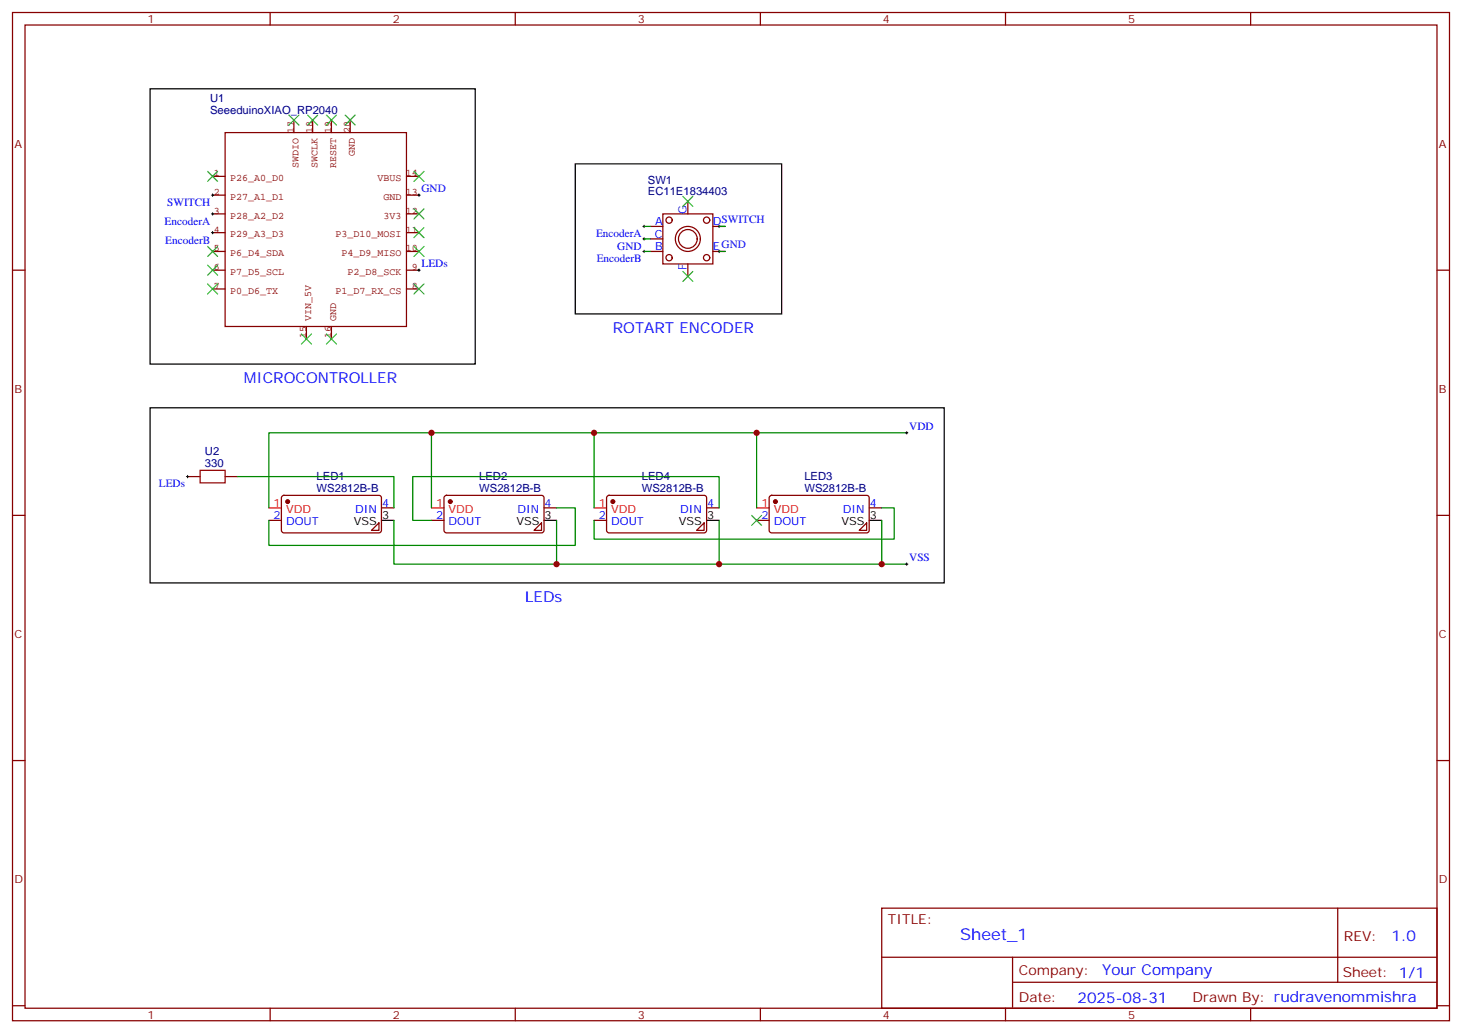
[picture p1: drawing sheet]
<svg xmlns="http://www.w3.org/2000/svg" width="412mm" height="292mm" viewBox="0 0 412 292" stroke-linecap="round" stroke-linejoin="round" font-family="sans-serif">
<g fill="none" stroke="#870000" stroke-width=".35">
<path d="M3.5 3.5h405.4v284.4h-405.4zM7.1 7.1h398.2v277.2h-398.2zM76.2 3.5v3.6M145.3 3.5v3.6M214.5 3.5v3.6M283.6 3.5v3.6M352.8 3.5v3.6M194 56.8v3.5M3.5 76.2h3.6M183.4 63.9h3.6M183.4 70.9h3.6M183.4 67.4h3.6"/>
<path d="M187 60.3h14.1v14.1h-14.1zM194 74.4v3.6M201.1 63.9h3.5M201.1 70.9h3.5M405.3 76.2h3.6M52.9 134.4h3.5M63.5 134.4h3.5M79.6 139.9l.5-.2 27.1 .1 .4 .6-.1 9.5-.6 .4-27.1-.1-.4-.6v-9.2zM125.5 139.9l.4-.2 27.1 .1 .5 .6-.1 9.5-.6 .4-27.1-.1-.5-.6v-9.2zM171.3 139.9l.5-.2 27.1 .1 .4 .6v9.5l-.7 .4-27.1-.1-.4-.6v-9.2zM217.2 139.9l.5-.2 27 .1 .5 .6-.1 9.5-.6 .4-27.1-.1-.4-.6v-9.2zM3.5 145.3h3.6"/>
<path d="M75.8 146.8h3.6M106.9 147.5v2.1h-2.1zM107.6 143.2h3.5M121.7 146.8h3.5M152.8 147.5v2.1h-2.2zM153.5 143.2h3.5M167.6 146.8h3.5M198.6 147.5v2.1h-2.1zM199.3 143.2h3.5M213.4 146.8h3.6M244.5 147.5v2.1h-2.1zM245.2 143.2h3.5"/>
<path d="M405.3 145.3h3.6M3.5 214.5h3.6M405.3 214.5h3.6M248.7 256.1h156.6v28.2h-156.6zM377.3 256.1v20.9M248.7 270h156.5M285.6 277h119.6M285.6 270v14.1M3.5 283.6h3.6M76.2 284.3v3.6M145.3 284.3v3.6M214.5 284.3v3.6"/>
<path d="M283.6 284.3v3.6M352.8 284.3v3.6M405.3 283.6h3.6"/>
<circle cx="188.7" cy="62.1" r=".88"/>
<circle cx="188.7" cy="72.7" r=".88"/>
<circle cx="194" cy="67.4" r="3.5"/>
<circle cx="194" cy="67.4" r="2.65"/>
<circle cx="199.3" cy="72.7" r=".88"/>
<circle cx="199.3" cy="62.1" r=".88"/>
</g>
<g fill="none" stroke="#850000" stroke-width=".35">
<path d="M63.5 37.4h51.2v54.7h-51.2zM82.9 33.9v3.5M88.2 33.9v3.5M93.5 33.9v3.5M98.8 33.9v3.5M60 49.7h3.5M60 55h3.5M114.7 49.7h3.5M114.7 55h3.5M60 70.9h3.5M60 65.6h3.5M60 60.3h3.5"/>
<path d="M60 76.2h3.5M114.7 70.9h3.5M114.7 65.6h3.5M114.7 60.3h3.5M114.7 76.2h3.5M60 81.5h3.5M86.4 92.1v3.5M93.5 92.1v3.5M114.7 81.5h3.5"/>
</g>
<path d="M42.3 25h91.8v77.7h-91.8zM162.3 46.2h58.2v42.3h-58.2zM42.3 115h224v49.4h-224zM107.6 146.8h3.5M153.5 146.8h3.5M199.3 146.8h3.5M245.2 146.8h3.5" fill="none" stroke="#000" stroke-width=".35"/>
<path d="M75.8 143.2h3.6M121.7 143.2h3.5M167.6 143.2h3.5M213.4 143.2h3.6" fill="none" stroke="#f00" stroke-width=".35"/>
<g fill="#870000" stroke="#870000" stroke-width=".35">
<circle cx="81.1" cy="141.5" r=".53"/>
<circle cx="127" cy="141.5" r=".53"/>
<circle cx="218.7" cy="141.5" r=".53"/>
<circle cx="172.9" cy="141.5" r=".53"/>
</g>
<g fill="none" stroke="#008700" stroke-width=".35">
<path d="M181.7 63.9h1.7M181.7 70.9h1.7M181.7 67.4h1.7M202.8 63.9h1.8M202.8 70.9h1.8M67 134.4h44.1v8.8M121.7 122.1v21.1M167.6 122.1v21.1M213.4 122.1h42.4M75.8 143.2v-21.1h137.6v21.1M111.1 146.8v12.3h144.7M157 143.2h5.3v10.6h-86.5v-7"/>
<path d="M157 146.8v12.3M202.8 143.2v-8.8h-86.4v12.4h5.3M202.8 146.8v12.3M248.7 143.2h3.5v8.8h-84.6v-5.2M248.7 146.8v12.3"/>
</g>
<g fill="none" stroke="#3c3" stroke-width=".35">
<path d="M81.5 32.5l2.8 2.8M84.3 32.5l-2.8 2.8M86.8 32.5l2.8 2.8M89.6 32.5l-2.8 2.8M92.1 32.5l2.8 2.8M94.9 32.5l-2.8 2.8M97.4 32.5l2.8 2.8M100.2 32.5l-2.8 2.8M58.6 48.3l2.8 2.9M61.4 48.3l-2.8 2.9M116.8 58.9l2.8 2.8M116.8 48.3l2.8 2.9"/>
<path d="M119.6 58.9l-2.8 2.8M119.6 48.3l-2.8 2.9M192.6 55.4l2.8 2.8M195.4 55.4l-2.8 2.8M58.6 74.8l2.8 2.8M58.6 69.5l2.8 2.8M61.4 74.8l-2.8 2.8M61.4 69.5l-2.8 2.8M116.8 64.2l2.8 2.8M116.8 69.5l2.8 2.8M119.6 69.5l-2.8 2.8M119.6 64.2l-2.8 2.8"/>
<path d="M192.6 76.6l2.8 2.8M195.4 76.6l-2.8 2.8M58.6 80.1l2.8 2.8M61.4 80.1l-2.8 2.8M85 94.2l2.8 2.8M87.8 94.2l-2.8 2.8M92.1 94.2l2.8 2.8M94.9 94.2l-2.8 2.8M116.8 80.1l2.8 2.8M119.6 80.1l-2.8 2.8M212 145.3l2.8 2.9M214.8 145.3l-2.8 2.9"/>
</g>
<g fill="none" stroke="#000" stroke-width=".28">
<path d="M59.6 55h.7M60 54.7v.7M60 60v.7M117.8 55h.7M118.2 54.7v.7M59.6 60.3h.7M59.6 65.6h.7M60 65.3v.7M117.8 76.2h.7M118.2 75.8v.8M181.3 63.9h.7M181.3 70.9h.7"/>
<path d="M181.3 67.4h.7M181.7 63.5v.7M181.7 67v.7M181.7 70.6v.7M202.5 63.9h.7M202.5 70.9h.7M202.8 63.5v.7M202.8 70.6v.7M52.6 134.4h.7M52.9 134.1v.7M255.4 122.1h.7M255.8 121.7v.7"/>
<path d="M255.4 159.1h.7M255.8 158.7v.8"/>
</g>
<path d="M56.4 132.6h7.1v3.6h-7.1z" fill="none" stroke="#a10000" stroke-width=".35"/>
<g fill="#c00">
<circle cx="167.6" cy="122.1" r=".88"/>
<circle cx="213.4" cy="122.1" r=".88"/>
<circle cx="121.7" cy="122.1" r=".88"/>
<circle cx="248.7" cy="159.1" r=".88"/>
<circle cx="202.8" cy="159.1" r=".88"/>
<circle cx="157" cy="159.1" r=".88"/>
</g>
<text font-size="4.6" fill="#00f" x="270.8" y="265.1">Sheet_1</text>
<g font-size="4.2" fill="#00f">
<text x="172.9" y="93.8">ROTART ENCODER</text>
<text x="68.8" y="107.9">MICROCONTROLLER</text>
<text x="148.2" y="169.7">LEDs</text>
<text x="392.5" y="265.4">1.0</text>
<text x="310.9" y="274.9">Your Company</text>
<text x="304" y="282.7">2025-08-31</text>
</g>
<g font-size="3.9" fill="#800">
<text x="250.5" y="260.7">TITLE:</text>
<text x="379.1" y="265.4">REV:</text>
<text x="287.4" y="274.9">Company:</text>
<text x="378.7" y="275.5">Sheet: 1/1</text>
<text x="287.4" y="282.6">Date:</text>
<text x="336.4" y="282.7">Drawn By: rudravenommishra</text>
</g>
<g font-size="3.2" fill="#800">
<text x="41.6" y="6.5">1</text>
<text x="110.8" y="6.5">2</text>
<text x="179.9" y="6.5">3</text>
<text x="249.1" y="6.5">4</text>
<text x="318.2" y="6.5">5</text>
<text x="4.1" y="41.6">A</text>
<text x="405.9" y="41.6">A</text>
<text x="4.1" y="110.8">B</text>
<text x="405.9" y="110.8">B</text>
<text x="4.1" y="179.9">C</text>
<text x="405.9" y="179.9">C</text>
<text x="4.1" y="249.1">D</text>
<text x="405.9" y="249.1">D</text>
<text x="41.6" y="287.3">1</text>
<text x="110.8" y="287.3">2</text>
<text x="179.9" y="287.3">3</text>
<text x="249.1" y="287.3">4</text>
<text x="318.2" y="287.3">5</text>
</g>
<g font-size="3.2" fill="#000080">
<text x="59.3" y="28.9">U1</text>
<text x="59.3" y="32.1">SeeeduinoXIAO_RP2040</text>
<text x="182.7" y="51.8">SW1</text>
<text x="182.7" y="55">EC11E1834403</text>
<text x="57.8" y="131.6">330</text>
<text x="57.8" y="128.3">U2</text>
<text x="89.3" y="135.4">LED1</text>
<text x="135.2" y="135.4">LED2</text>
<text x="181" y="135.4">LED4</text>
<text x="226.9" y="135.4">LED3</text>
<text x="89.3" y="138.6">WS2812B-B</text>
<text x="135.2" y="138.6">WS2812B-B</text>
<text x="181" y="138.6">WS2812B-B</text>
<text x="226.9" y="138.6">WS2812B-B</text>
</g>
<g font-size="3.2" fill="#00f">
<text x="47.2" y="58.1">SWITCH</text>
<text x="118.9" y="54.2">GND</text>
<text x="46.4" y="63.4">EncoderA</text>
<text x="184.8" y="63.5">A</text>
<text x="193.7" y="60.3" transform="rotate(-90 193.7 60.3)">G</text>
<text x="201.1" y="63.5">DSWITCH</text>
<text x="46.6" y="68.7">EncoderB</text>
<text x="168.1" y="66.9">EncoderA</text>
<text x="174.1" y="70.4">GND</text>
<text x="184.8" y="67">C</text>
<text x="184.8" y="70.6">B</text>
<text x="201.1" y="70.6">EGND</text>
<text x="118.9" y="75.3">LEDs</text>
<text x="168.3" y="74">EncoderB</text>
<text x="193.7" y="76.3" transform="rotate(-90 193.7 76.3)">F</text>
<text x="256.5" y="121.2">VDD</text>
<text x="44.8" y="137.5">LEDs</text>
<text x="107.8" y="142.9">4</text>
<text x="153.6" y="142.9">4</text>
<text x="199.5" y="142.9">4</text>
<text x="245.4" y="142.9">4</text>
<text x="77.2" y="146.4">2</text>
<text x="80.7" y="148.2">DOUT</text>
<text x="100.1" y="144.6">DIN</text>
<text x="123" y="146.4">2</text>
<text x="126.5" y="148.2">DOUT</text>
<text x="146" y="144.6">DIN</text>
<text x="168.9" y="146.4">2</text>
<text x="172.4" y="148.2">DOUT</text>
<text x="191.9" y="144.6">DIN</text>
<text x="214.8" y="146.4">2</text>
<text x="218.3" y="148.2">DOUT</text>
<text x="237.7" y="144.6">DIN</text>
<text x="256.5" y="158.2">VSS</text>
</g>
<g font-size="3.2" fill="#f00">
<text x="77.2" y="142.9">1</text>
<text x="123" y="142.9">1</text>
<text x="168.9" y="142.9">1</text>
<text x="214.8" y="142.9">1</text>
<text x="80.7" y="144.6">VDD</text>
<text x="126.5" y="144.6">VDD</text>
<text x="172.4" y="144.6">VDD</text>
<text x="218.3" y="144.6">VDD</text>
</g>
<g font-size="3.2">
<text x="99.8" y="148.2">VSS</text>
<text x="107.8" y="146.4">3</text>
<text x="145.6" y="148.2">VSS</text>
<text x="153.6" y="146.4">3</text>
<text x="191.5" y="148.2">VSS</text>
<text x="199.5" y="146.4">3</text>
<text x="237.4" y="148.2">VSS</text>
<text x="245.4" y="146.4">3</text>
</g>
<g font-size="2.8" fill="#840000">
<text x="82.9" y="37.6" transform="rotate(-90 82.9 37.6)">17</text>
<text x="88.2" y="37.6" transform="rotate(-90 88.2 37.6)">18</text>
<text x="93.5" y="37.6" transform="rotate(-90 93.5 37.6)">19</text>
<text x="98.7" y="37.6" transform="rotate(-90 98.7 37.6)">20</text>
<text x="84.2" y="47.3" transform="rotate(-90 84.2 47.3)">SWDIO</text>
<text x="89.5" y="47.3" transform="rotate(-90 89.5 47.3)">SWCLK</text>
<text x="94.8" y="47.3" transform="rotate(-90 94.8 47.3)">RESET</text>
<text x="100.1" y="43.9" transform="rotate(-90 100.1 43.9)">GND</text>
<text x="60.3" y="49.7">1</text>
<text x="64.9" y="51.1">P26_A0_D0</text>
<text x="106.5" y="51.1">VBUS</text>
<text x="114.4" y="49.7">14</text>
<text x="60.3" y="55">2</text>
<text x="64.9" y="56.4">P27_A1_D1</text>
<text x="108.2" y="56.4">GND</text>
<text x="114.4" y="55">13</text>
<text x="60.3" y="60.3">3</text>
<text x="60.3" y="65.6">4</text>
<text x="64.9" y="61.6">P28_A2_D2</text>
<text x="108.2" y="61.6">3V3</text>
<text x="114.4" y="65.6">11</text>
<text x="114.4" y="60.3">12</text>
<text x="60.3" y="70.9">5</text>
<text x="64.9" y="66.9">P29_A3_D3</text>
<text x="94.6" y="66.9">P3_D10_MOSI</text>
<text x="114.4" y="70.9">10</text>
<text x="60.3" y="76.2">6</text>
<text x="64.9" y="72.2">P6_D4_SDA</text>
<text x="64.9" y="77.5">P7_D5_SCL</text>
<text x="96.3" y="72.2">P4_D9_MISO</text>
<text x="98" y="77.5">P2_D8_SCK</text>
<text x="116.1" y="76.2">9</text>
<text x="60.3" y="81.5">7</text>
<text x="64.9" y="82.8">P0_D6_TX</text>
<text x="94.6" y="82.8">P1_D7_RX_CS</text>
<text x="116.1" y="81.5">8</text>
<text x="86.4" y="95.2" transform="rotate(-90 86.4 95.2)">15</text>
<text x="87.8" y="90.7" transform="rotate(-90 87.8 90.7)">VIN_5V</text>
<text x="93.5" y="95.2" transform="rotate(-90 93.5 95.2)">16</text>
<text x="94.8" y="90.7" transform="rotate(-90 94.8 90.7)">GND</text>
</g>
</svg>
